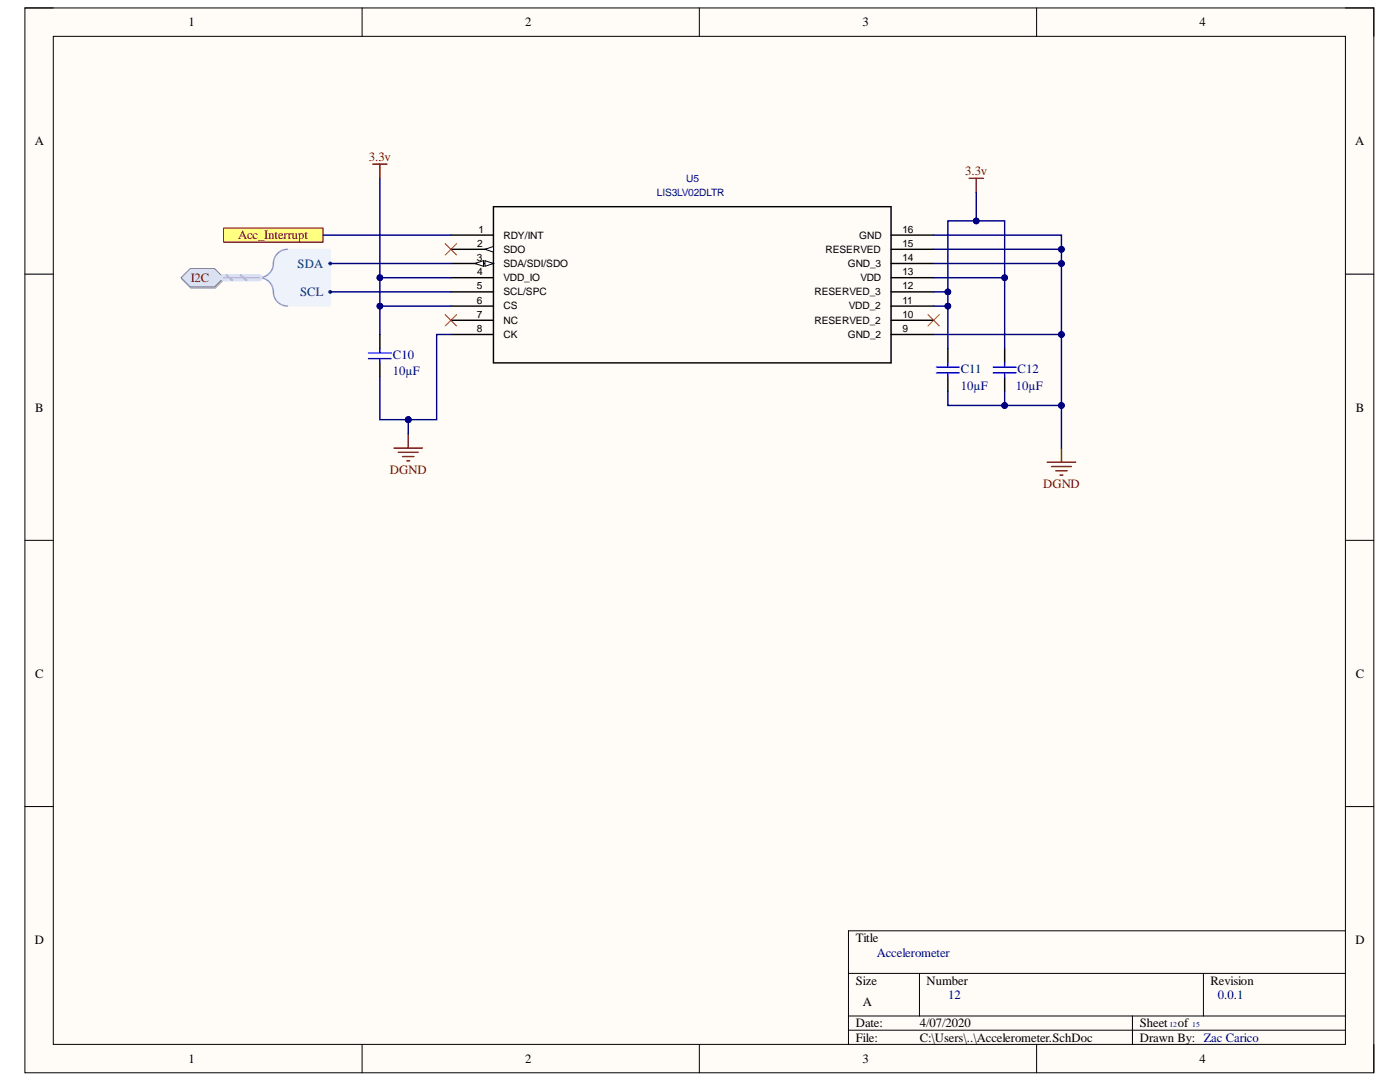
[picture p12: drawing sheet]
<svg xmlns="http://www.w3.org/2000/svg" width="279mm" height="216mm" viewBox="0 0 279 216" stroke-linecap="round" stroke-linejoin="round" font-family="sans-serif">
<path d="M5 1.6h269.2v212.5h-269.2z" fill-rule="evenodd" fill="#fffcf8"/>
<path d="M5 1.6h269.2v212.5h-269.2z" fill="none" stroke="#000" stroke-width=".2"/>
<path d="M10.6 7.3h257.9v201.1h-257.9z" fill-rule="evenodd" fill="#fffcf8"/>
<g fill="none" stroke="#000" stroke-width=".2">
<path d="M5 1.6h5.6M10.6 7.3h257.9v201.1h-257.9zM72.3 1.6v5.7M139.6 1.6v5.7M206.9 1.6v5.7M268.5 1.6h5.7v5.7M5 54.7h5.6M268.5 54.7h5.7M5 107.8h5.6M268.5 107.8h5.7M5 160.9h5.6M268.5 160.9h5.7"/>
<path d="M169.3 194.2h99.2M183.5 194.2v8.5M240.2 194.2v8.5M268.5 185.7h-99.2v22.7M72.3 208.4v5.7M139.6 208.4v5.7M169.3 202.7h99.2M169.3 205.6h99.2M206.9 208.4v5.7M226 202.7v5.7M274.2 208.4v5.7"/>
</g>
<g fill="none" stroke="#000" stroke-width=".29">
<path d="M90 52.6h8.5M90 55.4h8.5M90 58.2h8.5M98.5 41.2h79.3v31.2h-79.3zM177.8 46.9h8.5M177.8 49.7h8.5M177.8 52.6h8.5M177.8 55.4h8.5M177.8 58.2h8.5M90 61.1h8.5M90 63.9h8.5M90 66.7h8.5"/>
<path d="M177.8 61.1h8.5M177.8 63.9h8.5M177.8 66.7h8.5"/>
</g>
<path d="M96.8 52l1.7 .6-1.7 .5z" fill="#f8fcff"/>
<path d="M96.8 52l1.7 .6-1.7 .5z" fill="none" stroke="#000" stroke-width=".2"/>
<path d="M94.8 52.6l1.7-.6v1.1z" fill="#f8fcff"/>
<path d="M94.8 52.6l1.7-.6v1.1z" fill="none" stroke="#000" stroke-width=".2"/>
<path d="M90 49.7h8.5" fill="none" stroke="#000" stroke-width=".29"/>
<path d="M96.8 49.7l1.7-.5v1.1z" fill="#f8fcff"/>
<path d="M96.8 49.7l1.7-.5v1.1z" fill="none" stroke="#000" stroke-width=".2"/>
<path d="M90 46.9h8.5M75.8 66.7v2.9M75.8 72.4v2.8M189.2 69.6v2.8M189.2 75.2v2.9M200.5 69.6v2.8M200.5 75.2v2.9" fill="none" stroke="#000" stroke-width=".29"/>
<path d="M193.4 35.6h2.9M194.8 35.6v2.8M78.6 89.4h5.7M79.5 90.3h4M80.3 91.1h2.3M81.2 92h.6M81.5 86.6v2.8M209 92.2h5.7M209.8 93.1h4M210.7 93.9h2.3M211.5 94.8h.6M211.8 89.4v2.8" fill="none" stroke="#800000" stroke-width=".29"/>
<path d="M73.5 70.4h4.6M73.5 71.6h4.6M75.8 69.6v.8M75.8 71.6v.8M186.9 73.3h4.5M186.9 74.4h4.5M189.2 72.4v.9M189.2 74.4v.8M198.2 73.3h4.6M198.2 74.4h4.6M200.5 72.4v.9M200.5 74.4v.8" fill="none" stroke="#00f" stroke-width=".29"/>
<path d="M88.8 62.8l2.3 2.2M91.1 62.8l-2.3 2.2M185.2 62.8l2.3 2.3M187.5 62.8l-2.3 2.3" fill="none" stroke="#f00" stroke-width=".2"/>
<path d="M54.9 51.2l1.1-1.1 1.4-.4h8.5v11.4h-8.5a2.93 2.93 0 0 1-2.8-3.6l-.8-1.1-1.4-1 1.4-.9 .8-1.2v-.7z" fill-rule="evenodd" fill="#edf2fb"/>
<path d="M54.9 51.2l1.1-1.1 1.4-.4h8.5v11.4h-8.5a2.93 2.93 0 0 1-2.8-3.6l-.8-1.1-1.4-1 1.4-.9 .8-1.2v-.7z" fill="none" stroke="#edf2fb" stroke-width=".2"/>
<path d="M57.4 49.7a2.83 2.83 0 0 0-2.8 2.9 2.83 2.83 0 0 1-2.9 2.8 2.83 2.83 0 0 1 2.9 2.8 2.83 2.83 0 0 0 2.8 2.9" fill="none" stroke="#8f9ec9" stroke-width=".29"/>
<circle cx="65.9" cy="58.2" r=".28" fill="#003a70"/>
<circle cx="65.9" cy="58.2" r=".28" fill="none" stroke="#003a70" stroke-width=".2"/>
<circle cx="65.9" cy="52.6" r=".28" fill="#003a70"/>
<circle cx="65.9" cy="52.6" r=".28" fill="none" stroke="#003a70" stroke-width=".2"/>
<path d="M38.1 53.9h4.9l1.8 1.8-1.8 1.8h-4.9l-1.8-1.8z" fill-rule="evenodd" fill="#bac0ca"/>
<path d="M38.1 53.9h4.9l1.8 1.8-1.8 1.8h-4.9l-1.8-1.8z" fill="none" stroke="#a6acb6" stroke-width=".2"/>
<path d="M36.1 55.4l1.9-1.8h4.8l1.8 1.8-1.8 1.8h-4.8z" fill-rule="evenodd" fill="#d5e4ff"/>
<path d="M36.1 55.4l1.9-1.8h4.8l1.8 1.8-1.8 1.8h-4.8z" fill="none" stroke="#71809b" stroke-width=".2"/>
<path d="M44.6 45.5h19.9v2.8h-19.9z" fill-rule="evenodd" fill="#ffff80"/>
<path d="M44.6 45.5h19.9v2.8h-19.9z" fill="none" stroke="#800000" stroke-width=".2"/>
<path d="M88.8 48.6l2.3 2.3M91.1 48.6l-2.3 2.3" fill="none" stroke="#f00" stroke-width=".2"/>
<path d="M74.4 32.7h2.8M75.8 32.7v2.9" fill="none" stroke="#800000" stroke-width=".29"/>
<path d="M75.8 35.6v19.8" fill="none" stroke="#000080" stroke-width=".29"/>
<circle cx="75.8" cy="55.4" r=".57" fill="#000080"/>
<circle cx="75.8" cy="55.4" r=".57" fill="none" stroke="#000080" stroke-width=".2"/>
<path d="M44.6 55.4h7.1" fill="none" stroke="#cbdaff" stroke-width="1.4"/>
<path d="M45.2 54.9l1.1 1M48 54.9l1.2 1" fill="none" stroke="#adbce7" stroke-width=".42"/>
<path d="M44.6 55.4h7.1" fill="none" stroke="#adbce7" stroke-width=".29"/>
<path d="M64.5 46.9h25.5M65.9 58.2h24.1M65.9 52.6h24.1M75.8 75.2v8.5h5.7" fill="none" stroke="#000080" stroke-width=".29"/>
<circle cx="81.5" cy="83.7" r=".57" fill="#000080"/>
<circle cx="81.5" cy="83.7" r=".57" fill="none" stroke="#000080" stroke-width=".2"/>
<path d="M75.8 61.1h14.2" fill="none" stroke="#000080" stroke-width=".29"/>
<circle cx="75.8" cy="61.1" r=".57" fill="#000080"/>
<circle cx="75.8" cy="61.1" r=".57" fill="none" stroke="#000080" stroke-width=".2"/>
<path d="M90 55.4h-14.2v11.3" fill="none" stroke="#000080" stroke-width=".29"/>
<circle cx="75.8" cy="61.1" r=".57" fill="#000080"/>
<circle cx="75.8" cy="61.1" r=".57" fill="none" stroke="#000080" stroke-width=".2"/>
<circle cx="75.8" cy="55.4" r=".57" fill="#000080"/>
<circle cx="75.8" cy="55.4" r=".57" fill="none" stroke="#000080" stroke-width=".2"/>
<path d="M90 66.7h-2.9v17h-5.6" fill="none" stroke="#000080" stroke-width=".29"/>
<circle cx="81.5" cy="83.7" r=".57" fill="#000080"/>
<circle cx="81.5" cy="83.7" r=".57" fill="none" stroke="#000080" stroke-width=".2"/>
<path d="M186.3 66.7h25.5" fill="none" stroke="#000080" stroke-width=".29"/>
<circle cx="211.8" cy="66.7" r=".57" fill="#000080"/>
<circle cx="211.8" cy="66.7" r=".57" fill="none" stroke="#000080" stroke-width=".2"/>
<path d="M186.3 61.1h2.9v8.5" fill="none" stroke="#000080" stroke-width=".29"/>
<circle cx="189.2" cy="61.1" r=".57" fill="#000080"/>
<circle cx="189.2" cy="61.1" r=".57" fill="none" stroke="#000080" stroke-width=".2"/>
<path d="M186.3 58.2h2.9v2.9" fill="none" stroke="#000080" stroke-width=".29"/>
<circle cx="189.2" cy="58.2" r=".57" fill="#000080"/>
<circle cx="189.2" cy="58.2" r=".57" fill="none" stroke="#000080" stroke-width=".2"/>
<circle cx="189.2" cy="61.1" r=".57" fill="#000080"/>
<circle cx="189.2" cy="61.1" r=".57" fill="none" stroke="#000080" stroke-width=".2"/>
<path d="M186.3 55.4h14.2v14.2" fill="none" stroke="#000080" stroke-width=".29"/>
<circle cx="200.5" cy="55.4" r=".57" fill="#000080"/>
<circle cx="200.5" cy="55.4" r=".57" fill="none" stroke="#000080" stroke-width=".2"/>
<path d="M186.3 52.6h25.5" fill="none" stroke="#000080" stroke-width=".29"/>
<circle cx="211.8" cy="52.6" r=".57" fill="#000080"/>
<circle cx="211.8" cy="52.6" r=".57" fill="none" stroke="#000080" stroke-width=".2"/>
<path d="M186.3 49.7h25.5" fill="none" stroke="#000080" stroke-width=".29"/>
<circle cx="211.8" cy="49.7" r=".57" fill="#000080"/>
<circle cx="211.8" cy="49.7" r=".57" fill="none" stroke="#000080" stroke-width=".2"/>
<path d="M186.3 46.9h25.5v42.5" fill="none" stroke="#000080" stroke-width=".29"/>
<circle cx="211.8" cy="80.9" r=".57" fill="#000080"/>
<circle cx="211.8" cy="80.9" r=".57" fill="none" stroke="#000080" stroke-width=".2"/>
<circle cx="211.8" cy="66.7" r=".57" fill="#000080"/>
<circle cx="211.8" cy="66.7" r=".57" fill="none" stroke="#000080" stroke-width=".2"/>
<circle cx="211.8" cy="52.6" r=".57" fill="#000080"/>
<circle cx="211.8" cy="52.6" r=".57" fill="none" stroke="#000080" stroke-width=".2"/>
<circle cx="211.8" cy="49.7" r=".57" fill="#000080"/>
<circle cx="211.8" cy="49.7" r=".57" fill="none" stroke="#000080" stroke-width=".2"/>
<path d="M189.2 78.1v2.8h11.3" fill="none" stroke="#000080" stroke-width=".29"/>
<circle cx="200.5" cy="80.9" r=".57" fill="#000080"/>
<circle cx="200.5" cy="80.9" r=".57" fill="none" stroke="#000080" stroke-width=".2"/>
<path d="M194.8 38.4v5.7h-5.6v14.1" fill="none" stroke="#000080" stroke-width=".29"/>
<circle cx="189.2" cy="58.2" r=".57" fill="#000080"/>
<circle cx="189.2" cy="58.2" r=".57" fill="none" stroke="#000080" stroke-width=".2"/>
<circle cx="194.8" cy="44.1" r=".57" fill="#000080"/>
<circle cx="194.8" cy="44.1" r=".57" fill="none" stroke="#000080" stroke-width=".2"/>
<path d="M194.8 44.1h5.7v11.3" fill="none" stroke="#000080" stroke-width=".29"/>
<circle cx="194.8" cy="44.1" r=".57" fill="#000080"/>
<circle cx="194.8" cy="44.1" r=".57" fill="none" stroke="#000080" stroke-width=".2"/>
<circle cx="200.5" cy="55.4" r=".57" fill="#000080"/>
<circle cx="200.5" cy="55.4" r=".57" fill="none" stroke="#000080" stroke-width=".2"/>
<path d="M200.5 78.1v2.8h11.3" fill="none" stroke="#000080" stroke-width=".29"/>
<circle cx="211.8" cy="80.9" r=".57" fill="#000080"/>
<circle cx="211.8" cy="80.9" r=".57" fill="none" stroke="#000080" stroke-width=".2"/>
<circle cx="200.5" cy="80.9" r=".57" fill="#000080"/>
<circle cx="200.5" cy="80.9" r=".57" fill="none" stroke="#000080" stroke-width=".2"/>
<path d="M81.5 83.7v2.9" fill="none" stroke="#000080" stroke-width=".29"/>
<circle cx="81.5" cy="83.7" r=".57" fill="#000080"/>
<circle cx="81.5" cy="83.7" r=".57" fill="none" stroke="#000080" stroke-width=".2"/>
<g font-size="2.5">
<text x="37.6" y="5.2">1</text>
<text x="104.8" y="5.2">2</text>
<text x="172.1" y="5.2">3</text>
<text x="239.4" y="5.2">4</text>
<text x="6.9" y="29">A</text>
<text x="270.4" y="29">A</text>
<text x="7" y="82.1">B</text>
<text x="270.6" y="82.1">B</text>
<text x="7" y="135.2">C</text>
<text x="270.6" y="135.2">C</text>
<text x="6.9" y="188.3">D</text>
<text x="170.8" y="188">Title</text>
<text x="270.5" y="188.3">D</text>
<text x="170.8" y="196.5">Size</text>
<text x="184.9" y="196.5">Number</text>
<text x="241.6" y="196.5">Revision</text>
<text x="172.2" y="200.8">A</text>
<text x="170.8" y="205">Date:</text>
<text x="170.8" y="207.9">File:</text>
<text x="183.6" y="205">4/07/2020</text>
<text x="183.6" y="207.9">C:\Users\..\Accelerometer.SchDoc</text>
<text x="227.5" y="205">Sheet</text>
<text x="227.5" y="207.9">Drawn By: Zac Carico</text>
<text x="235.1" y="205">of</text>
<text x="37.6" y="212.1">1</text>
<text x="104.8" y="212.1">2</text>
<text x="172.1" y="212.1">3</text>
<text x="239.4" y="212.1">4</text>
</g>
<g font-size="2.5" fill="#800000">
<text x="73.6" y="32.1">3.3v</text>
<text x="192.6" y="35">3.3v</text>
<text x="47.5" y="47.8">Acc_Interrupt</text>
<text x="38.1" y="56.2">I2C</text>
<text x="77.8" y="94.5">DGND</text>
<text x="208.2" y="97.3">DGND</text>
</g>
<g font-size="2.5" fill="#003a70">
<text x="59.4" y="53.4">SDA</text>
<text x="59.9" y="59.1">SCL</text>
</g>
<g font-size="2.5" fill="#000080">
<text x="78.4" y="71.5">C10</text>
<text x="78.4" y="74.9">10µF</text>
<text x="191.8" y="77.8">10µF</text>
<text x="191.8" y="74.4">C11</text>
<text x="202.8" y="77.8">10µF</text>
<text x="203.1" y="74.4">C12</text>
<text x="175" y="190.9">Accelerometer</text>
<text x="189.2" y="199.3">12</text>
<text x="243" y="199.3">0.0.1</text>
</g>
<g font-size="2" fill="#000080">
<text x="131.1" y="39.1">LIS3LV02DLTR</text>
<text x="136.9" y="36.3">U5</text>
</g>
<g font-size="2">
<text x="95.5" y="46.4">1</text>
<text x="100.5" y="47.6">RDY/INT</text>
<text x="171.5" y="47.6">GND</text>
<text x="180.1" y="46.4">16</text>
<text x="95.2" y="52.1">3</text>
<text x="95.2" y="49.3">2</text>
<text x="100.5" y="53.3">SDA/SDI/SDO</text>
<text x="100.5" y="50.4">SDO</text>
<text x="164.8" y="50.4">RESERVED</text>
<text x="169.2" y="53.3">GND_3</text>
<text x="180.1" y="49.3">15</text>
<text x="180.1" y="52.1">14</text>
<text x="95.2" y="57.8">5</text>
<text x="95.2" y="55">4</text>
<text x="100.5" y="58.9">SCL/SPC</text>
<text x="100.5" y="56.1">VDD_IO</text>
<text x="162.6" y="58.9">RESERVED_3</text>
<text x="171.7" y="56.1">VDD</text>
<text x="180.1" y="55">13</text>
<text x="180.1" y="57.8">12</text>
<text x="95.2" y="63.4">7</text>
<text x="95.2" y="60.6">6</text>
<text x="100.5" y="64.6">NC</text>
<text x="100.5" y="61.7">CS</text>
<text x="162.6" y="64.6">RESERVED_2</text>
<text x="169.4" y="61.7">VDD_2</text>
<text x="180.1" y="60.6">11</text>
<text x="180.1" y="63.4">10</text>
<text x="95.2" y="66.3">8</text>
<text x="100.5" y="67.4">CK</text>
<text x="169.2" y="67.4">GND_2</text>
<text x="180.1" y="66.3">9</text>
</g>
<g font-size="1.5" fill="#000080">
<text x="233.4" y="204.9">12</text>
<text x="237.9" y="204.9">15</text>
</g>
</svg>
